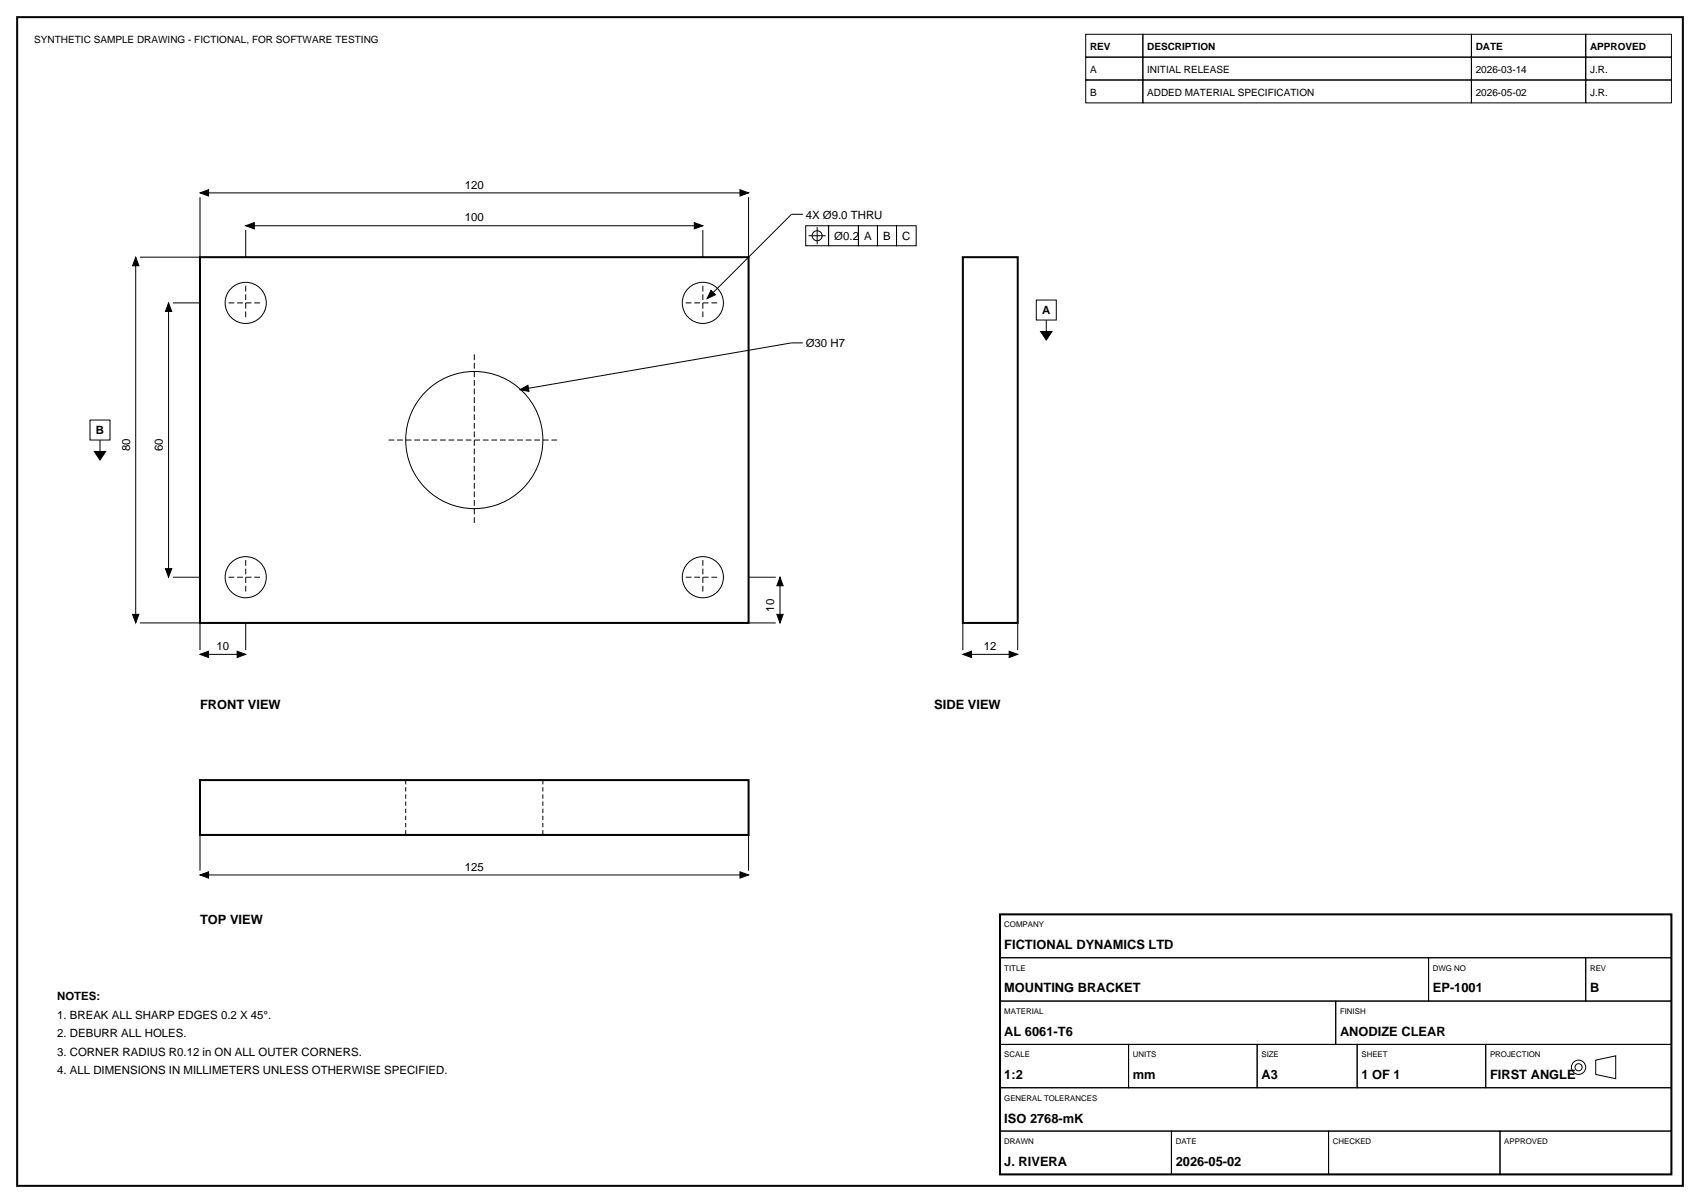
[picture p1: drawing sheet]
<svg xmlns="http://www.w3.org/2000/svg" width="420mm" height="297mm" viewBox="0 0 420 297" stroke-linecap="round" stroke-linejoin="round" font-family="sans-serif">
<path d="M4.2 4.2h411.4v288.6h-411.4zM49.4 63.5h135.5v90.3h-135.5zM237.8 63.5h13.5v90.3h-13.5zM49.4 192.6h135.5v13.6h-135.5zM246.9 225.8h165.8v64.2h-165.8z" fill="none" stroke="#000" stroke-width=".49"/>
<g fill="none" stroke="#000" stroke-width=".25">
<path d="M268.1 8.5h14.1v5.6h-14.1zM268.1 14.1h14.1v5.7h-14.1zM268.1 19.8h14.1v5.6h-14.1zM282.2 8.5h81.2v5.6h-81.2zM282.2 14.1h81.2v5.7h-81.2zM282.2 19.8h81.2v5.6h-81.2zM363.4 8.5h28.2v5.6h-28.2zM363.4 14.1h28.2v5.7h-28.2zM363.4 19.8h28.2v5.6h-28.2zM391.6 8.5h21.1v5.6h-21.1zM391.6 14.1h21.1v5.7h-21.1zM391.6 19.8h21.1v5.6h-21.1z"/>
<path d="M49.4 48.7v14.8h-14.8M49.4 47.6h135.5M60.7 56.8v6.7M60.7 55.7h112.9M173.6 56.8v6.7M184.9 48.7v14.8M198.3 52.9h-2.9l-20.8 20.8M199 55.7h5.6v5h-5.6zM199.7 58.2h4.2M201.8 56.1v4.2M204.6 55.7h7.4v5h-7.4zM212 55.7h4.7v5h-4.7z"/>
<path d="M216.7 55.7h4.7v5h-4.7zM221.4 55.7h4.9v5h-4.9zM33.5 63.5v90.3M41.6 74.8v67.7M42.7 74.8h6.7M255.9 74.1h4.9v4.9h-4.9zM258.4 79v2.8M198.3 84.7h-2.9l-67 11.5M22.2 103.7h5v5h-5zM24.7 108.7v2.8M34.6 153.8h14.8v6.7M42.7 142.5h6.7"/>
<path d="M60.7 153.8v6.7M184.9 153.8h6.7M184.9 142.5h6.7M192.6 142.5v11.3M237.8 153.8v6.7M251.3 153.8v6.7M49.4 161.6h11.3M237.8 161.6h13.5M49.4 206.2v8.8M49.4 216h135.5M184.9 206.2v8.8M246.9 225.8h165.8v10.7h-165.8z"/>
<path d="M246.9 236.5h105.9v10.7h-105.9zM352.8 236.5h38.8v10.7h-38.8zM391.6 236.5h21.1v10.7h-21.1zM246.9 247.2h82.9v10.7h-82.9zM246.9 257.9h31.8v10.7h-31.8zM278.7 257.9h31.7v10.7h-31.7zM310.4 257.9h24.7v10.7h-24.7zM329.8 247.2h82.9v10.7h-82.9zM335.1 257.9h31.8v10.7h-31.8zM366.9 257.9h45.8v10.7h-45.8zM246.9 268.6h165.8v10.7h-165.8zM246.9 279.3h42.4v10.7h-42.4z"/>
<path d="M289.3 279.3h38.8v10.7h-38.8zM328.1 279.3h42.3v10.7h-42.3zM370.4 279.3h42.3v10.7h-42.3zM394.1 261.8l4.9-1.1v5.6l-4.9-1z"/>
<circle cx="201.8" cy="58.2" r="1.23"/>
<circle cx="60.7" cy="74.8" r="5.1"/>
<circle cx="173.6" cy="74.8" r="5.1"/>
<circle cx="117.1" cy="108.7" r="16.9"/>
<circle cx="60.7" cy="142.5" r="5.1"/>
<circle cx="173.6" cy="142.5" r="5.1"/>
<circle cx="389.8" cy="263.5" r=".88"/>
<circle cx="389.8" cy="263.5" r="1.76"/>
</g>
<path d="M56.4 74.8h8.5M60.7 70.6v8.4M169.3 74.8h8.5M173.6 70.6v8.4M117.1 87.5v42.3M96 108.7h42.3M60.7 138.3v8.5M173.6 138.3v8.5M56.4 142.5h8.5M169.3 142.5h8.5" fill="none" stroke="#000" stroke-width=".25" stroke-dasharray="1.4 .7" stroke-linecap="butt"/>
<g fill="#000" stroke="#000" stroke-width=".25">
<path d="M49.4 47.6l2.1-.8v1.6zM60.7 55.7l2.1-.7v1.5zM171.4 55l2.2 .7-2.2 .8zM182.7 46.8l2.2 .8-2.2 .8zM33.5 63.5l.8 2.1h-1.6zM41.6 74.8l.8 2.1h-1.5zM175.6 71.7l1.1 1.1-2.1 .9zM128.4 96.2l2-1.1 .2 1.5zM257 81.8h2.8l-1.4 2.2zM23.3 111.5h2.8l-1.4 2.1zM32.7 151.7h1.6l-.8 2.1zM40.9 140.4h1.5l-.8 2.1z"/>
<path d="M191.8 151.7h1.6l-.8 2.1zM192.6 142.5l.8 2.1h-1.6zM49.4 161.6l2.1-.8v1.5zM58.6 160.8l2.1 .8-2.1 .7zM237.8 161.6l2.1-.8v1.5zM249.2 160.8l2.1 .8-2.1 .7zM49.4 216l2.1-.7v1.5zM182.7 215.3l2.2 .7-2.2 .8z"/>
</g>
<path d="M100.2 192.6v13.6M134.1 192.6v13.6" fill="none" stroke="#000" stroke-width=".25" stroke-dasharray="1.1 .7" stroke-linecap="butt"/>
<g font-size="3.2">
<text x="49.4" y="175">FRONT VIEW</text>
<text x="230.7" y="175">SIDE VIEW</text>
<text x="49.4" y="228">TOP VIEW</text>
<text x="248" y="234.4">FICTIONAL DYNAMICS LTD</text>
<text x="248" y="245.1">MOUNTING BRACKET</text>
<text x="353.8" y="245.1">EP-1001</text>
<text x="392.6" y="245.1">B</text>
<text x="248" y="255.8">AL 6061-T6</text>
<text x="330.9" y="255.8">ANODIZE CLEAR</text>
<text x="248" y="266.5">1:2</text>
<text x="279.8" y="266.5">mm</text>
<text x="311.5" y="266.5">A3</text>
<text x="336.2" y="266.5">1 OF 1</text>
<text x="367.9" y="266.5">FIRST ANGLE</text>
<text x="248" y="277.2">ISO 2768-mK</text>
<text x="248" y="287.9">J. RIVERA</text>
<text x="290.3" y="287.9">2026-05-02</text>
</g>
<g font-size="2.8">
<text x="114.8" y="46.6">120</text>
<text x="199" y="54">4X Ø9.0 THRU</text>
<text x="114.8" y="54.7">100</text>
<text x="206" y="59.3">Ø0.2</text>
<text x="213.4" y="59.3">A</text>
<text x="218.1" y="59.3">B</text>
<text x="222.8" y="59.3">C</text>
<text x="257.3" y="77.6">A</text>
<text x="199" y="85.7">Ø30 H7</text>
<text x="23.6" y="107.2">B</text>
<text x="32.1" y="111.5" transform="rotate(-90 32.1 111.5)">80</text>
<text x="40.2" y="111.5" transform="rotate(-90 40.2 111.5)">60</text>
<text x="191.2" y="151" transform="rotate(-90 191.2 151)">10</text>
<text x="53.5" y="160.5">10</text>
<text x="243" y="160.5">12</text>
<text x="114.8" y="215">125</text>
<text x="14.1" y="246.9">NOTES:</text>
<text x="14.1" y="251.5">1. BREAK ALL SHARP EDGES 0.2 X 45°.</text>
<text x="14.1" y="256.1">2. DEBURR ALL HOLES.</text>
<text x="14.1" y="260.7">3. CORNER RADIUS R0.12 in ON ALL OUTER CORNERS.</text>
<text x="14.1" y="265.3">4. ALL DIMENSIONS IN MILLIMETERS UNLESS OTHERWISE SPECIFIED.</text>
</g>
<g font-size="2.5">
<text x="8.5" y="10.6">SYNTHETIC SAMPLE DRAWING - FICTIONAL, FOR SOFTWARE TESTING</text>
<text x="269.2" y="12.3">REV</text>
<text x="269.2" y="18">A</text>
<text x="283.3" y="12.3">DESCRIPTION</text>
<text x="283.3" y="18">INITIAL RELEASE</text>
<text x="364.4" y="12.3">DATE</text>
<text x="364.4" y="18">2026-03-14</text>
<text x="392.6" y="12.3">APPROVED</text>
<text x="392.6" y="18">J.R.</text>
<text x="269.2" y="23.6">B</text>
<text x="283.3" y="23.6">ADDED MATERIAL SPECIFICATION</text>
<text x="364.4" y="23.6">2026-05-02</text>
<text x="392.6" y="23.6">J.R.</text>
</g>
<g font-size="1.9">
<text x="248" y="229">COMPANY</text>
<text x="248" y="239.7">TITLE</text>
<text x="353.8" y="239.7">DWG NO</text>
<text x="392.6" y="239.7">REV</text>
<text x="248" y="250.4">MATERIAL</text>
<text x="330.9" y="250.4">FINISH</text>
<text x="248" y="261.1">SCALE</text>
<text x="279.8" y="261.1">UNITS</text>
<text x="311.5" y="261.1">SIZE</text>
<text x="336.2" y="261.1">SHEET</text>
<text x="367.9" y="261.1">PROJECTION</text>
<text x="248" y="271.8">GENERAL TOLERANCES</text>
<text x="248" y="282.5">DRAWN</text>
<text x="290.3" y="282.5">DATE</text>
<text x="329.1" y="282.5">CHECKED</text>
<text x="371.5" y="282.5">APPROVED</text>
</g>
</svg>
